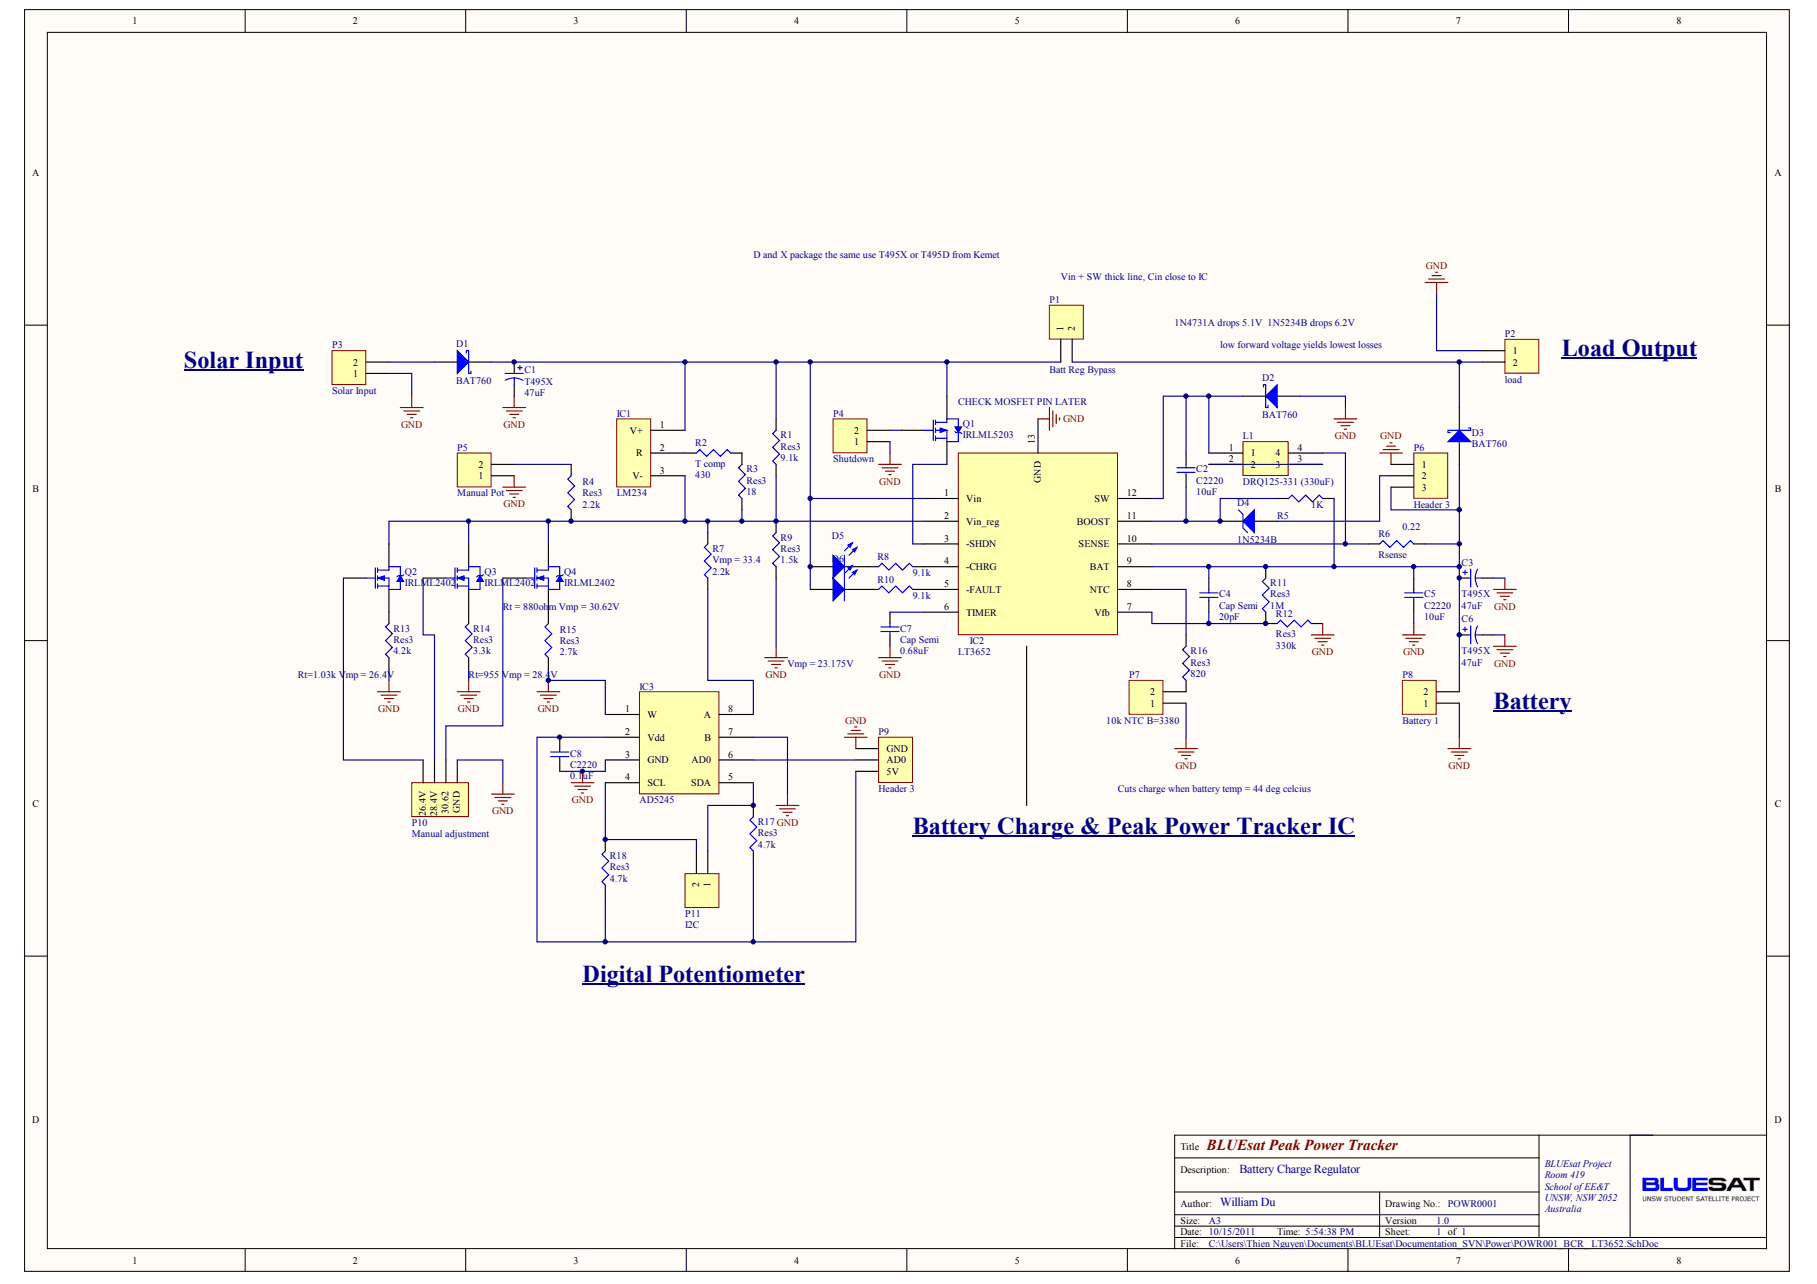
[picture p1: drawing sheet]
# Altium schematic sheet POWR001_BCR_ LT3652.SchDoc: BLUEsat Peak Power Tracker
size A3; Author: William Du; Engineer: William Du; Organization: BLUEsat Project; Address1: Room 419; Address2: School of EE&T; Address3: UNSW, NSW 2052; Address4: Australia; DocumentNumber: POWR0001; SheetNumber: 1; SheetTotal: 1; PageSetup: Record=PageOptions?CenterHorizontal=True?CenterVertical=True?PrintScale=1.00?XCorrection=1.00?YCorrection=1.00?PrintKind=1?BorderSize=5000000?LeftOffset=0?BottomOffset=0?Orientation=2?PaperLength=1000?PaperWidth=1000?Scale=100?PaperSource=7?PrintQuality=-4?MediaType=1?DitherType=10?PaperKind=A4?PrintScaleMode=0; Description: Battery Charge Regulator; Version: 1.0

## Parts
C1  T495X  value 47uF  [X]
C2  C2220  value 10uF  [2220]
C3  T495X  value 47uF  [X]
C4  Cap Semi  value 20pF  [CAPC3216L]
C5  C2220  value 10uF  [2220]
C6  T495X  value 47uF  [X]
C7  Cap Semi  value 0.68uF  [CAPC3216L]
C8  C2220  value 0.1uF  [2220]
D1  BAT760  [SOD323]
D2  BAT760  [SOD323]
D3  BAT760  [SOD323]
D4  1N5234B  [DO-35]
D5  (no value)  [DSO-C2/D5.6]
D6  (no value)  [DSO-C2/D5.6]
IC1  LM234  [HDR1X3]
IC2  LT3652  [MSOP12]
IC3  AD5245  [SOT23-8]
L1  DRQ125-331 (330uF)  [DRQ125]
P1  Batt Reg Bypass  [HDR1X2]
P2  load  [HDR1X2]
P3  Solar Input  [HDR1X2]
P4  Shutdown  [HDR1X2]
P5  Manual Pot  [HDR1X2]
P6  Header 3  [HDR1X3]
P7  10k NTC B=3380  [HDR1X2]
P8  Battery 1  [HDR1X2]
P9  Header 3  [HDR1X3]
P10  Manual adjustment  [HDR1X4]
P11  I2C  [HDR1X2]
Q1  IRLML5203  [SOT-23]
Q2  IRLML2402  [SOT-23]
Q3  IRLML2402  [SOT-23]
Q4  IRLML2402  [SOT-23]
R1  Res3  value 9.1k  [RESC1608L]
R2  T comp  value 430  [RESC1608L]
R3  Res3  value 18  [RESC1608L]
R4  Res3  value 2.2k  [RESC1608L]
R5  value 1K  [RESC1608L]
R6  Rsense  value 0.22  [RESC1608L]
R7  Vmp = 33.4  value 2.2k  [RESC1608L]
R8  value 9.1k  [RESC1608L]
R9  Res3  value 1.5k  [RESC1608L]
R10  value 9.1k  [RESC1608L]
R11  Res3  value 1M  [RESC2012M]
R12  Res3  value 330k  [RESC1608L]
R13  Res3  value 4.2k  [RESC1608L]
R14  Res3  value 3.3k  [RESC1608L]
R15  Res3  value 2.7k  [RESC1608L]
R16  Res3  value 820  [RESC1608L]
R17  Res3  value 4.7k  [RESC1608L]
R18  Res3  value 4.7k  [RESC1608L]

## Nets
GND: C1.2 C3.2 C5.1 C6.2 C7.1 C8.1 D2.1(A) IC2.13(GND) IC3.1(W) IC3.3(GND) IC3.7(B) P2.1 P3.1 P4.1 P5.1 P6.1 P7.1 P8.1 P9.1(GND) P10.1(GND) R9.1 R12.2 R13.1 R14.1 R15.1
NetC1_1: C1.1 D1.2(K) D5.1(A) D6.1(A) IC1.1(V+) IC2.1(Vin) P1.1 Q1.3(D) R1.2
NetC2_1: C2.1 D4.2(K) IC2.11(BOOST) R5.1
NetC2_2: C2.2 D2.2(K) IC2.12(SW) L1.1
NetC3_1: C3.1 C4.2 C5.2 C6.1 D3.1(A) IC2.9(BAT) P6.3 P8.2 R5.2 R6.2 R11.2
NetC4_1: C4.1 IC2.7(Vfb) R11.1 R12.1
NetC7_2: C7.2 IC2.6(TIMER)
NetC8_2: C8.2 IC3.2(Vdd) P9.3(5V) R17.1 R18.1
NetD1_1: D1.1(A) P3.2
NetD3_2: D3.2(K) P1.2 P2.2
NetD4_1: D4.1(A) P6.2
NetD5_2: D5.2(K) R8.1
NetD6_2: D6.2(K) R10.1
NetIC1_2: IC1.2(R) R2.1
NetIC1_3: IC1.3(V-) IC2.2(Vin_reg) Q2.3(D) Q3.3(D) Q4.3(D) R1.1 R3.1 R4.1 R7.2 R9.2
NetIC2_3: IC2.3(-SHDN) Q1.2(S)
NetIC2_4: IC2.4(-CHRG) R8.2
NetIC2_5: IC2.5(-FAULT) R10.2
NetIC2_8: IC2.8(NTC) R16.2
NetIC2_10: IC2.10(SENSE) L1.4 R6.1
NetIC3_4: IC3.4(SCL) P11.2 R18.2
NetIC3_5: IC3.5(SDA) P11.1 R17.2
NetIC3_6: IC3.6(AD0) P9.2(AD0)
NetIC3_8: IC3.8(A) R7.1
NetL1_2: L1.2 L1.3
NetP4_2: P4.2 Q1.1(G)
NetP5_2: P5.2 R4.2
NetP7_2: P7.2 R16.1
NetP10_2: P10.2(30.62) Q4.1(G)
NetP10_3: P10.3(28.4V) Q3.1(G)
NetP10_4: P10.4(26.4V) Q2.1(G)
NetQ2_2: Q2.2(S) R13.2
NetQ3_2: Q3.2(S) R14.2
NetQ4_2: Q4.2(S) R15.2
NetR2_2: R2.2 R3.2

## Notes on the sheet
- D and X package the same use T495X or T495D from Kemet
- Vin + SW thick line, Cin close to IC
- 1N4731A drops 5.1V  1N5234B drops 6.2V
- Solar Input
- low forward voltage yields lowest losses
- Load Output
- (near Q1) CHECK MOSFET PIN LATER
- Rt = 880ohm Vmp = 30.62V
- (near C7) Vmp = 23.175V
- (near R13) Rt=1.03k Vmp = 26.4V
- Rt=955 Vmp = 28.4V
- Battery
- Battery Charge & Peak Power Tracker IC
- Cuts charge when battery temp = 44 deg celcius
- Digital Potentiometer
